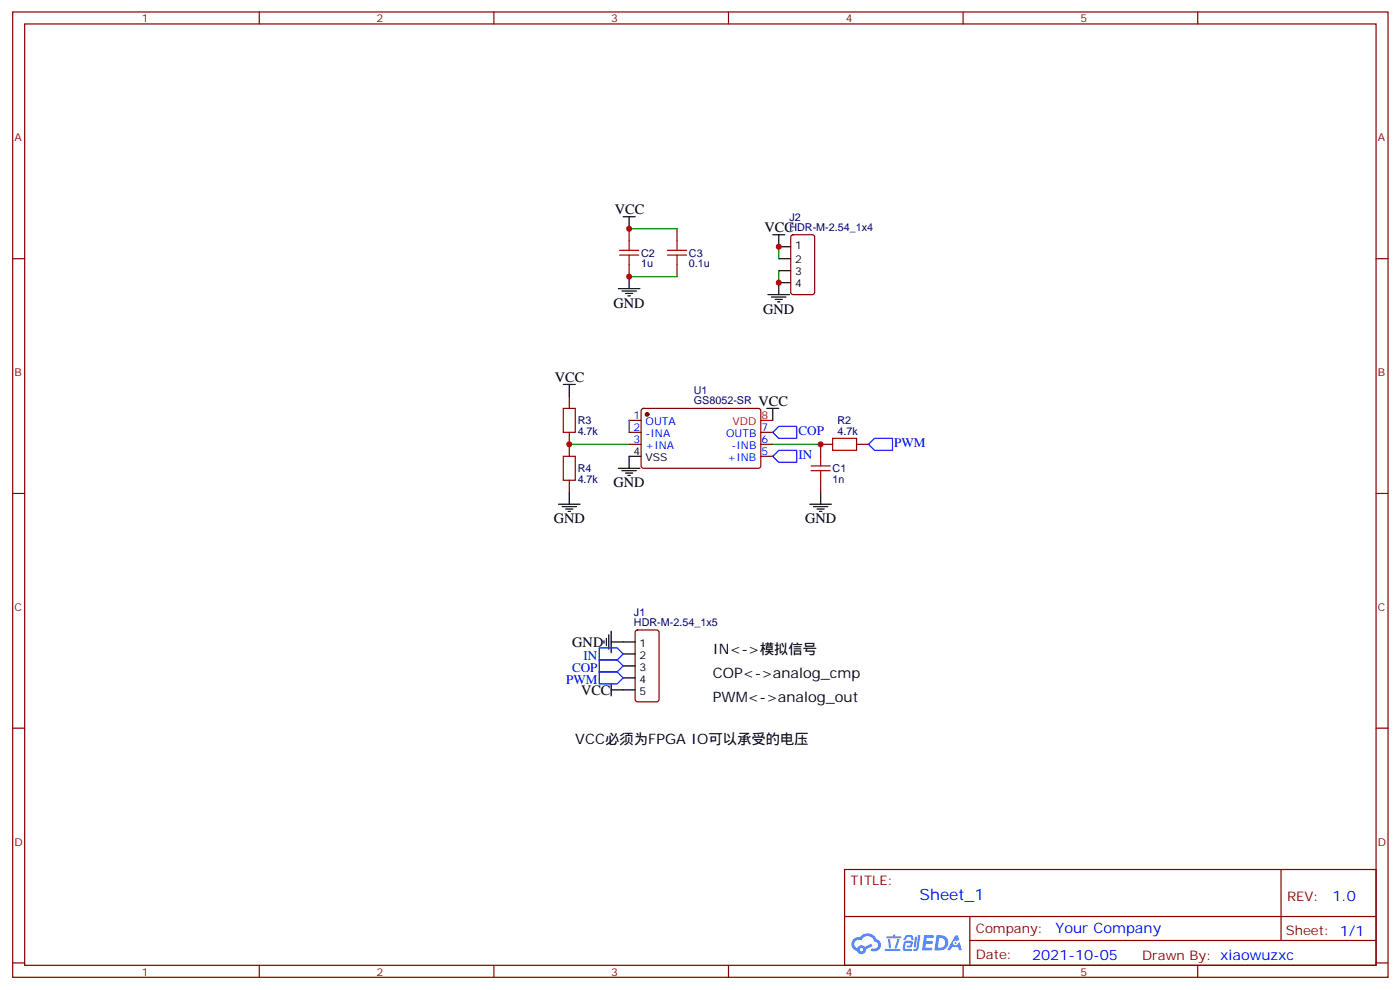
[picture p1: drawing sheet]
<svg xmlns="http://www.w3.org/2000/svg" width="413mm" height="292mm" viewBox="0 0 413 292" stroke-linecap="round" stroke-linejoin="round" font-family="sans-serif">
<g fill="none" stroke="#870000" stroke-width=".35">
<path d="M3.7 3.5h405.4v284.4h-405.4zM7.3 7.1h398.3v277.2h-398.3zM76.4 3.5v3.6M145.6 3.5v3.6M214.7 3.5v3.6M283.8 3.5v3.6M353 3.5v3.6M3.7 76.2h3.6M405.6 76.2h3.5M3.7 145.3h3.6M405.6 145.3h3.5M3.7 214.5h3.6"/>
<path d="M405.6 214.5h3.5M248.9 256.1h156.7v28.2h-156.7zM377.5 256.1l.1 20.9M249 270h156.4M285.8 277h119.6M285.8 270v14.1M3.7 283.6h3.6M76.4 284.3v3.6M145.6 284.3v3.6M214.7 284.3v3.6M283.8 284.3v3.6M353 284.3v3.6"/>
<path d="M405.6 283.6h3.5"/>
</g>
<g fill="#5487ff">
<path d="M272.4 275.5h2.5l.3 .2-.1 .5-2 .1-.1 .9h1.6l.4 .4-.4 .4h-1.7l-.2 1.2h1.9l.2 .3-.2 .4h-2.9z"/>
<path d="M281.6 275.5h.7l.4 1.3-.7 .4a.74 .74 0 0 0-1.1 .3 .74 .74 0 0 0 .5 1 .74 .74 0 0 0 .9-.7l.6-.2 .6 2.3h-.9l-.2-.9h-1.8l-.6 .9h-.9z"/>
<path d="M269.7 275.9h.6l-.4 2.9a.31 .31 0 0 1-.3 .3 .31 .31 0 0 1-.3-.3z"/>
<path d="M270.6 275.4h.6l-.5 4a.89 .89 0 0 1-.6 .7 .89 .89 0 0 1-1-.3l1-.5z"/>
<path d="M267 275.6l.6-.2 1.2 .1 .5 1.3-.6 .1-.4-.9-1 .1a.95 .95 0 0 1-1 .8l-.1-.2z"/>
<path d="M266.6 277.3l1.8-.2a1.04 1.04 0 0 1 .7 1.1 1.04 1.04 0 0 1-.9 .9h-.7a.29 .29 0 0 1-.3-.3 .29 .29 0 0 1 .4-.3h.6l.2-.8h-1.4l-.3 1.8h1.9a.29 .29 0 0 1 .2 .3 .29 .29 0 0 1-.3 .3h-2l-.4-.3 .2-2.1z"/>
<path d="M260.8 279.5h4.3a.3 .3 0 0 1 .3 .3 .3 .3 0 0 1-.3 .3h-4.2z"/>
<path d="M264.5 276.6h.6l-.5 1.7a1.02 1.02 0 0 1-.7 1.1l-.2-.3z"/>
<path d="M261.7 276.6h.6l.3 2.4-.3 .3-.3-.2z"/>
<path d="M261.3 275.8h1.9l.2-.5h.5l-.1 .5h1.5a.29 .29 0 0 1 .3 .3 .29 .29 0 0 1-.3 .3h-3.9z"/>
<path d="M276 275.5l-.6 4.4h1.4a2.27 2.27 0 0 0 2.7-2.2 2.27 2.27 0 0 0-2.7-2.2zM276.8 276.3a1.5 1.5 0 0 1 1.8 1.5 1.5 1.5 0 0 1-1.9 1.4h-.3z"/>
<path d="M251.6 276.6a2.09 2.09 0 0 0 1 3.6 1.37 1.37 0 0 0 1.5 .8 1.37 1.37 0 0 0 1.1-1.4l2-.9-.5-.7-1.8 .9a1.4 1.4 0 0 0-2.3 .4 1.32 1.32 0 0 1-.6-1.9 1.32 1.32 0 0 1 1.9-.4 2.02 2.02 0 0 1 2-1.2 2.02 2.02 0 0 1 1.8 1.6 1.09 1.09 0 0 1 1.1 1.3 1.09 1.09 0 0 1-1.6 .7 .41 .41 0 0 0-.5 .3 .41 .41 0 0 0 .4 .5 1.89 1.89 0 0 0 2.4-1.2 1.89 1.89 0 0 0-1.2-2.4 2.98 2.98 0 0 0-5-.6l-1 .1zM253.4 279.8a.52 .52 0 0 1 1 0 .52 .52 0 0 1-1 0z"/>
<circle cx="281.6" cy="277.7" r=".28"/>
</g>
<g fill="none" stroke="#870000" stroke-width=".35">
<path d="M185.4 67.4v3.5M185.4 78v3.5M199.5 67.4v3.5M199.5 78v3.5M233.3 69.4l.5-.3h5.6l.6 .5 .1 16.5-.5 .6-5.8 .1-.7-.5-.1-16.5zM167.8 116.8v3.5M167.8 127.4v7M185.4 123.8h3.5M185.4 127.4h3.5M185.4 130.9h3.5M189.2 120.5l.5-.2 34.1 .1 .4 .6v16.5l-.7 .4h-34.1l-.5-.7v-16.2zM224.2 127.4h3.6"/>
<path d="M224.2 130.9h3.6M224.2 134.4h3.6M245.4 130.9h-3.5v3.5M252.4 130.9h3.6M167.8 141.5v3.5M241.9 141.5v3.5M187.4 185.8l.5-.2h5.6l.7 .4v20l-.4 .7h-5.9l-.7-.4v-20z"/>
</g>
<circle cx="190.7" cy="122.1" r=".53" fill="#870000" stroke="#870000" stroke-width=".35"/>
<g fill="none" stroke="#000" stroke-width=".35">
<path d="M183.7 63.9h3.5M185.4 63.9v3.5M227.8 69.1h3.5M229.5 69.1v3.6h3.5M229.5 76.2h3.5M229.5 79.7h3.5M182.2 85h6.4M183.3 85.7h4.2M184.4 86.4h2.1M185.1 87.1h.7M185.4 81.5v3.5M226.3 86.8h6.4"/>
<path d="M227.4 87.5h4.2M228.5 88.2h2.1M229.2 88.9h.7M233 83.3h-3.5v3.5M166 113.2h3.5M167.8 113.2v3.6M182.2 137.9h6.4M183.3 138.6h4.2M184.4 139.3h2.1M188.9 134.4h-3.5v3.5M226 120.3h3.5M227.8 120.3v3.5"/>
<path d="M164.6 148.5h6.4M165.7 149.2h4.2M166.7 149.9h2.1M167.4 150.6h.7M167.8 145v3.5M185.1 140.1h.7M238.7 148.5h6.3M239.7 149.2h4.3M240.8 149.9h2.1M241.5 150.6h.7M241.9 145v3.5M178 188.7v.7"/>
<path d="M178.7 188v2.1M179.4 187v4.2M180.1 189.1h7.1M180.1 185.9v6.4M183.7 192.6h3.5M183.7 196.1h3.5M183.7 199.7h3.5M180.1 203.2h7.1M180.1 201.4v3.6"/>
</g>
<path d="M224.2 123.8h3.6" fill="none" stroke="#f00" stroke-width=".35"/>
<path d="M227.8 134.4l1.7-1.8h5.3v3.6h-5.3zM229.5 125.6h5.3v3.5h-5.3l-1.7-1.7zM256 130.9l1.7-1.8h5.3v3.5h-5.3zM176.6 190.9h5.3l1.8 1.7-1.8 1.8h-5.3zM176.6 194.4h5.3l1.8 1.7-1.8 1.8h-5.3zM176.6 197.9h5.3l1.8 1.8-1.8 1.7h-5.3z" fill="none" stroke="#00f" stroke-width=".35"/>
<g fill="none" stroke="#a10000" stroke-width=".35">
<path d="M182.6 75.1h5.6M182.6 73.7h5.6M185.4 70.9v2.8M185.4 75.1v2.9M196.7 75.1h5.7M196.7 73.7h5.7M199.5 70.9v2.8M199.5 75.1v2.9M166 120.3h3.5v7.1h-3.5zM166 134.4h3.5v7.1h-3.5zM239 138.6h5.7M239 137.2h5.7"/>
<path d="M241.9 134.4v2.8M241.9 138.6v2.9M245.4 129.1h7v3.5h-7z"/>
</g>
<path d="M185.4 67.4h14.1M229.5 72.7v3.5M229.5 79.7v3.6M185.4 81.5h14.1M167.8 130.9h17.6M185.4 123.8v3.6M227.8 130.9h14.1" fill="none" stroke="#008700" stroke-width=".35"/>
<g fill="#c00">
<circle cx="241.9" cy="130.9" r=".88"/>
<circle cx="167.8" cy="130.9" r=".88"/>
<circle cx="185.4" cy="81.5" r=".88"/>
<circle cx="185.4" cy="67.4" r=".88"/>
<circle cx="229.5" cy="72.7" r=".88"/>
<circle cx="229.5" cy="83.3" r=".88"/>
</g>
<text font-size="4.6" fill="#00f" x="271" y="265.1">Sheet_1</text>
<g font-size="4.2">
<text x="181.2" y="63.1">VCC</text>
<text x="225.3" y="68.4">VCC</text>
<text x="180.8" y="90.7">GND</text>
<text x="224.9" y="92.4">GND</text>
<text x="163.5" y="112.5">VCC</text>
<text x="223.5" y="119.6">VCC</text>
<text x="180.8" y="143.6">GND</text>
<text x="163.2" y="154.2">GND</text>
<text x="237.3" y="154.2">GND</text>
<text x="168.7" y="190.5">GND</text>
<text x="210.1" y="192.6">IN&lt;-&gt;模拟信号</text>
<text x="210.1" y="199.7">COP&lt;-&gt;analog_cmp</text>
<text x="171.2" y="204.6">VCC</text>
<text x="210.1" y="206.7">PWM&lt;-&gt;analog_out</text>
<text x="169.5" y="219.1">VCC必须为FPGA IO可以承受的电压</text>
</g>
<g font-size="4.2" fill="#00f">
<text x="392.7" y="265.4">1.0</text>
<text x="311.1" y="274.9">Your Company</text>
<text x="304.2" y="282.7">2021-10-05</text>
</g>
<g font-size="3.9" fill="#00f">
<text x="235.3" y="128.1">COP</text>
<text x="263.5" y="131.6">PWM</text>
<text x="235.3" y="135.2">IN</text>
<text x="168.6" y="197.9">COP</text>
<text x="172" y="194.4">IN</text>
<text x="166.8" y="201.4">PWM</text>
</g>
<g font-size="3.9" fill="#800">
<text x="250.7" y="260.7">TITLE:</text>
<text x="379.3" y="265.4">REV:</text>
<text x="287.6" y="274.9">Company:</text>
<text x="379" y="275.5">Sheet: 1/1</text>
<text x="287.6" y="282.6">Date:</text>
<text x="336.6" y="282.7">Drawn By: xiaowuzxc</text>
</g>
<g font-size="3.2" fill="#800">
<text x="41.8" y="6.5">1</text>
<text x="111" y="6.5">2</text>
<text x="180.1" y="6.5">3</text>
<text x="249.3" y="6.5">4</text>
<text x="318.4" y="6.5">5</text>
<text x="4.3" y="41.6">A</text>
<text x="406.1" y="41.6">A</text>
<text x="4.3" y="110.8">B</text>
<text x="406.1" y="110.8">B</text>
<text x="4.3" y="179.9">C</text>
<text x="406.1" y="179.9">C</text>
<text x="4.3" y="249.1">D</text>
<text x="406.1" y="249.1">D</text>
<text x="41.8" y="287.3">1</text>
<text x="111" y="287.3">2</text>
<text x="180.1" y="287.3">3</text>
<text x="249.3" y="287.3">4</text>
<text x="318.4" y="287.3">5</text>
</g>
<g font-size="3.2" fill="#000080">
<text x="232.6" y="65">J2</text>
<text x="232.6" y="68.1">HDR-M-2.54_1x4</text>
<text x="189" y="75.6">C2</text>
<text x="203.1" y="75.6">C3</text>
<text x="188.9" y="78.8">1u</text>
<text x="203.1" y="78.8">0.1u</text>
<text x="204.5" y="119.1">GS8052-SR</text>
<text x="204.5" y="115.9">U1</text>
<text x="170.3" y="125">R3</text>
<text x="246.8" y="124.9">R2</text>
<text x="170.3" y="128.1">4.7k</text>
<text x="246.8" y="128.1">4.7k</text>
<text x="170.3" y="142.3">4.7k</text>
<text x="170.3" y="139.1">R4</text>
<text x="245.4" y="142.3">1n</text>
<text x="245.4" y="139.1">C1</text>
<text x="186.8" y="184.5">HDR-M-2.54_1x5</text>
<text x="186.8" y="181.4">J1</text>
</g>
<g font-size="3.2">
<text x="234.4" y="73.4">1</text>
<text x="234.4" y="77.6">2</text>
<text x="234.4" y="81.1">3</text>
<text x="234.4" y="84.7">4</text>
<text x="186.8" y="134.1">4</text>
<text x="190.3" y="135.8">VSS</text>
<text x="188.5" y="190.5">1</text>
<text x="188.5" y="194">2</text>
<text x="188.5" y="197.6">3</text>
<text x="188.5" y="201.1">4</text>
<text x="188.5" y="204.6">5</text>
</g>
<g font-size="3.2" fill="#00f">
<text x="186.8" y="123.5">1</text>
<text x="190.3" y="125.2">OUTA</text>
<text x="186.8" y="127">2</text>
<text x="186.8" y="130.5">3</text>
<text x="190.3" y="128.8">-INA</text>
<text x="214" y="128.8">OUTB</text>
<text x="224.4" y="130.5">6</text>
<text x="224.4" y="127">7</text>
<text x="190.3" y="132.3">+INA</text>
<text x="214.4" y="135.8">+INB</text>
<text x="215.6" y="132.3">-INB</text>
<text x="224.4" y="134.1">5</text>
</g>
<g font-size="3.2" fill="#f00">
<text x="215.9" y="125.2">VDD</text>
<text x="224.4" y="123.5">8</text>
</g>
</svg>
